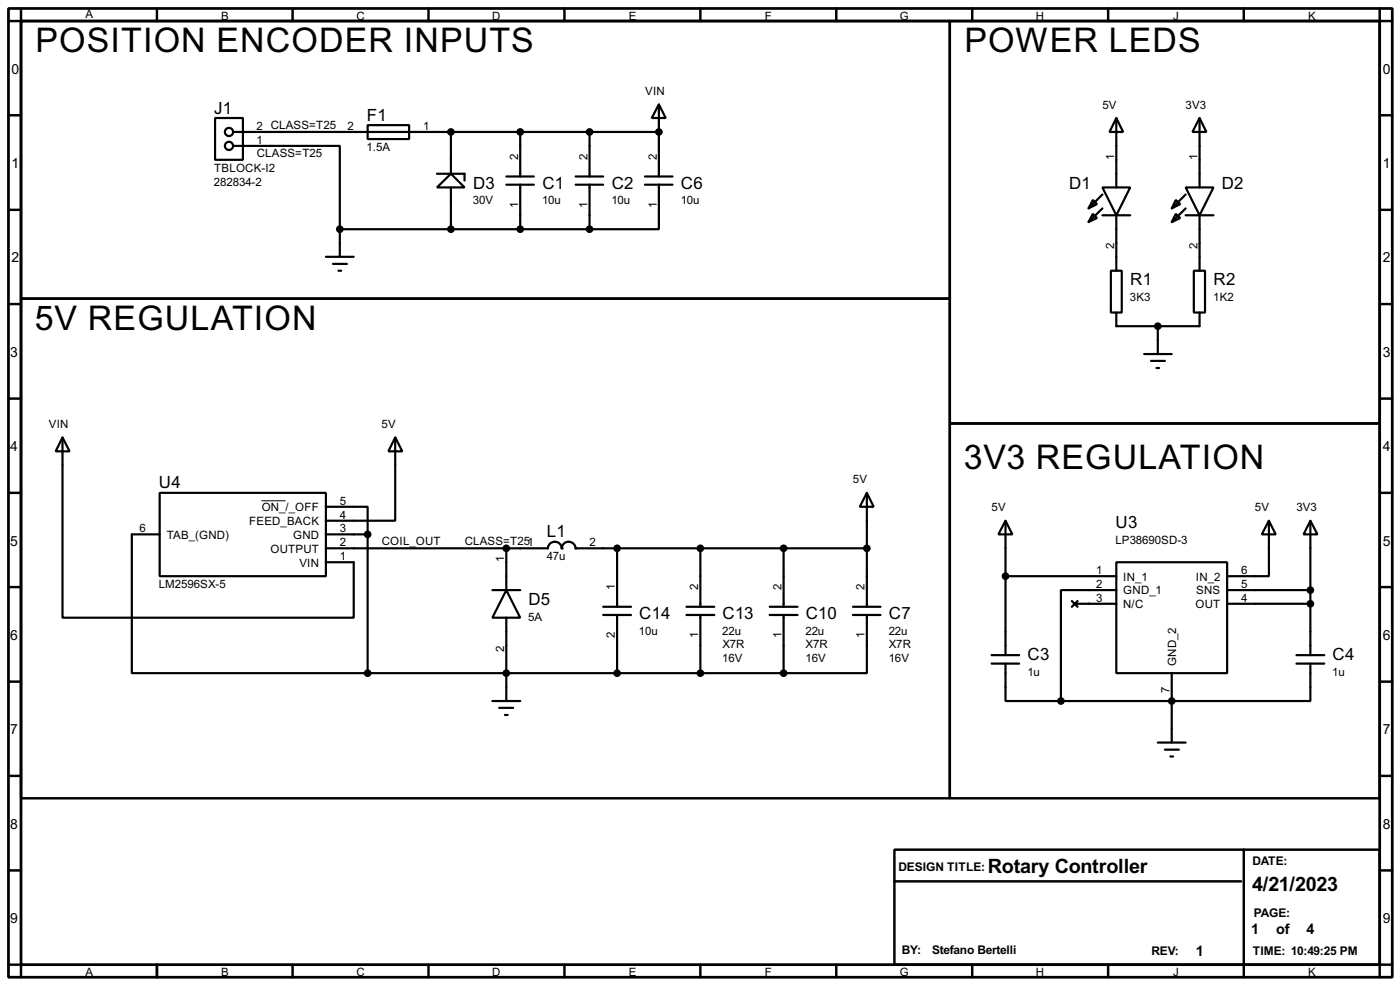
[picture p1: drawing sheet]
<svg xmlns="http://www.w3.org/2000/svg" width="256mm" height="180mm" viewBox="0 0 256 180" stroke-linecap="round" stroke-linejoin="round" font-family="sans-serif">
<path d="M1.6 1.6h253.5v177.3h-253.5zM3.9 3.9h248.9v172.7h-248.9z" fill="none" stroke="#000" stroke-width=".5"/>
<g fill="none" stroke="#000" stroke-width=".45">
<path d="M3.9 3.9h170.1v50.8h-170.1zM3.9 1.6v2.3h-2.3M28.8 1.6v2.3M53.6 1.6v2.3M78.5 1.6v2.3M103.4 1.6v2.3M128.3 1.6v2.3M153.2 1.6v2.3M174 3.9h78.8v73.6h-78.8zM178.1 1.6v2.3M203 1.6v2.3M227.9 1.6v2.3"/>
<path d="M252.8 1.6v2.3h2.3M1.6 21.1h2.3M1.6 38.4h2.3M252.8 21.1h2.3M252.8 38.4h2.3M1.6 55.7h2.3M3.9 54.7h170.1v91.4h-170.1zM252.8 55.7h2.3M1.6 73h2.3M174 77.5h78.8v68.6h-78.8zM252.8 73h2.3M1.6 90.2h2.3"/>
<path d="M252.8 90.2h2.3M1.6 107.5h2.3M252.8 107.5h2.3M1.6 124.8h2.3M252.8 124.8h2.3M1.6 142h2.3M1.6 159.3h2.3M163.9 155.5h88.9v21.1h-88.9zM227.9 155.5v23.4M252.8 142h2.3M252.8 159.3h2.3M1.6 176.6h2.3v2.3"/>
<path d="M28.8 176.6v2.3M53.6 176.6v2.3M78.5 176.6v2.3M103.4 176.6v2.3M128.3 176.6v2.3M153.2 176.6v2.3M163.9 161.3h63.5M178.1 176.6v2.3M203 176.6v2.3M255.1 176.6h-2.3v2.3"/>
</g>
<g fill="none" stroke="#000" stroke-width=".4">
<path d="M120.7 19.1l1.3 2.5h-2.6zM120.7 19.1v13.2M39.4 21.6h5.1v7.7h-5.1zM42.7 26.7h19.6v15.3M42.7 24.2h78M67.4 22.9h7.6v2.6h-7.6zM80.1 34.3l2.5-2.5 2.5 2.5zM80.1 31.8h5v1.3M82.6 24.2v7.6M82.6 34.3v7.7M92.8 33.8h5M92.8 32.3h5"/>
<path d="M95.3 24.2v8.1M95.3 33.8v8.2M105.5 33.8h5M105.5 32.3h5M108 24.2v8.1M108 33.8v8.2M118.2 33.8h5M118.2 32.3h5M120.7 33.8v8.2h-12.7M200.2 39.2l.8 .7-1.6 .8zM200.2 36.6l.8 .8-1.6 .8zM202 34.3h5.1l-2.6 5.1z"/>
<path d="M202 39.4h5.1M202 38.2l-2.6 2.5M202 35.6l-2.6 2.6M204.5 21.6l1.3 2.6h-2.5zM204.5 21.6v12.7M204.5 39.4v10.2M215.4 39.2l.8 .7-1.5 .8zM215.4 36.6l.8 .8-1.5 .8zM217.2 34.3h5.1l-2.5 5.1zM217.2 39.4h5.1M217.2 38.2l-2.5 2.5M217.2 35.6l-2.5 2.6"/>
<path d="M219.8 21.6l1.2 2.6h-2.5zM219.8 21.6v12.7M219.8 39.4v10.2M59.7 47h5.1M61 48.3h2.6M62 49.6h.5M62.3 42h45.7M62.3 42v5M203.5 49.6h2v7.6h-2zM204.5 57.2v2.5h15.3v-2.5M212.1 59.7v5.1M218.7 49.6h2.1v7.6h-2.1z"/>
<path d="M209.6 64.8h5.1M210.9 66.1h2.5M211.9 67.4h.5M11.5 80.1l1.3 2.5h-2.6zM11.5 80.1v33h53.3v-10.2h-5.1M29.3 90.2h30.4v15.3h-30.4zM29.3 97.8h-5.1v25.4h43.2M59.7 92.8h7.7v5M59.7 97.8h7.7M67.4 97.8v25.4M72.4 80.1l1.3 2.5h-2.5zM72.4 80.1v15.2h-12.7"/>
<path d="M158.8 90.2l1.3 2.6h-2.6zM158.8 90.2v20.9M184.2 95.3l1.3 2.5h-2.6zM184.2 95.3v24.6M232.5 95.3l1.2 2.5h-2.5zM232.5 95.3v10.2h-7.7M240.1 95.3l1.3 2.5h-2.6zM240.1 95.3v24.6M59.7 100.4h40.7a1.28 1.28 0 0 1 1.2-1.3 1.28 1.28 0 0 1 1.3 1.3 1.28 1.28 0 0 1 1.3-1.3 1.28 1.28 0 0 1 1.3 1.3h53.3M90.2 108h5.1M92.8 108l2.5 5.1h-5.1zM92.8 100.4v7.6"/>
<path d="M92.8 113.1v15.2M110.5 111.1h5.1M110.5 112.6h5.1M113.1 100.4v10.7M113.1 112.6v10.6M125.8 111.1h5.1M125.8 112.6h5.1M128.3 100.4v10.7M128.3 112.6v10.6M141 111.1h5.1M141 112.6h5.1M143.6 100.4v10.7"/>
<path d="M143.6 112.6v10.6M156.3 111.1h5M156.3 112.6h5M158.8 112.6v10.6h-15.2M181.7 119.9h5M184.2 105.5h20.3M196.4 110l1 1.1M196.9 110.5h7.6M197.4 110l-1 1.1M204.5 102.9h20.3v20.3h-20.3zM204.5 108h-10.1v20.3M224.8 108h15.3"/>
<path d="M224.8 110.5h15.3M237.5 119.9h5.1M67.4 123.2h76.2M90.2 128.3h5.1M91.5 129.6h2.5M92.5 130.9h.5M181.7 121.5h5M184.2 121.5v6.8h10.2M212.1 135.9h5.1M213.4 137.2h2.6M214.4 138.5h.5M214.7 123.2v12.7"/>
<path d="M237.5 121.5h5.1M240.1 121.5v6.8h-45.7"/>
<circle cx="41.9" cy="26.7" r=".75"/>
<circle cx="41.9" cy="24.2" r=".75"/>
</g>
<g fill="#000">
<circle cx="120.7" cy="24.2" r=".2"/>
<circle cx="102.9" cy="100.4" r=".2"/>
<circle cx="105.5" cy="100.4" r=".2"/>
<circle cx="199.4" cy="110.5" r=".2"/>
<circle cx="214.7" cy="128.3" r=".2"/>
</g>
<g fill="#000" stroke="#000" stroke-width=".4">
<circle cx="82.6" cy="24.2" r=".5"/>
<circle cx="95.3" cy="24.2" r=".5"/>
<circle cx="108" cy="24.2" r=".5"/>
<circle cx="120.7" cy="24.2" r=".5"/>
<circle cx="62.2" cy="42" r=".5"/>
<circle cx="82.6" cy="42" r=".5"/>
<circle cx="95.3" cy="42" r=".5"/>
<circle cx="108" cy="42" r=".5"/>
<circle cx="212.1" cy="59.7" r=".5"/>
<circle cx="67.3" cy="97.8" r=".5"/>
<circle cx="92.7" cy="100.4" r=".5"/>
<circle cx="113" cy="100.4" r=".5"/>
<circle cx="128.3" cy="100.4" r=".5"/>
<circle cx="143.5" cy="100.4" r=".5"/>
<circle cx="158.8" cy="100.4" r=".5"/>
<circle cx="184.2" cy="105.5" r=".5"/>
<circle cx="240" cy="110.5" r=".5"/>
<circle cx="240" cy="108" r=".5"/>
<circle cx="67.3" cy="123.2" r=".5"/>
<circle cx="92.7" cy="123.2" r=".5"/>
<circle cx="113" cy="123.2" r=".5"/>
<circle cx="128.3" cy="123.2" r=".5"/>
<circle cx="143.5" cy="123.2" r=".5"/>
<circle cx="194.3" cy="128.3" r=".5"/>
<circle cx="214.6" cy="128.3" r=".5"/>
</g>
<path d="M47.9 91.7h4.4" fill="none" stroke="#000" stroke-width=".18"/>
<g font-size="7">
<text x="6.5" y="9.5">POSITION ENCODER INPUTS</text>
<text x="176.7" y="9.5">POWER LEDS</text>
<text x="6.4" y="60.3">5V REGULATION</text>
<text x="176.6" y="85.7">3V3 REGULATION</text>
</g>
<g font-size="4.1">
<text x="181" y="159.9">Rotary Controller</text>
<text x="229.4" y="163.1">4/21/2023</text>
</g>
<g font-size="3.5">
<text x="39.3" y="20.8">J1</text>
<text x="67.2" y="22.1">F1</text>
<text x="86.7" y="34.5">D3</text>
<text x="99.4" y="34.5">C1</text>
<text x="112.1" y="34.5">C2</text>
<text x="124.8" y="34.5">C6</text>
<text x="195.9" y="34.5">D1</text>
<text x="223.8" y="34.5">D2</text>
<text x="207.1" y="52.2">R1</text>
<text x="222.3" y="52.2">R2</text>
<text x="29.1" y="89.4">U4</text>
<text x="100.2" y="98.4">L1</text>
<text x="204.4" y="96.7">U3</text>
<text x="96.8" y="110.7">D5</text>
<text x="117.1" y="113.2">C14</text>
<text x="132.4" y="113.2">C13</text>
<text x="147.6" y="113.2">C10</text>
<text x="162.9" y="113.2">C7</text>
<text x="188.3" y="120.9">C3</text>
<text x="244.1" y="120.9">C4</text>
</g>
<g font-size="3">
<text x="229.2" y="171">1</text>
<text x="233.8" y="171">of</text>
<text x="239.4" y="171">4</text>
<text x="219.1" y="175">1</text>
</g>
<g font-size="2.9">
<text x="2.1" y="13.5">0</text>
<text x="253.4" y="13.5">0</text>
<text x="2.1" y="30.7">1</text>
<text x="253.4" y="30.7">1</text>
<text x="2.1" y="48">2</text>
<text x="253.4" y="48">2</text>
<text x="1.9" y="65.3">3</text>
<text x="253.4" y="65.3">3</text>
<text x="1.9" y="82.5">4</text>
<text x="253.4" y="82.5">4</text>
<text x="1.9" y="99.9">5</text>
<text x="253.4" y="99.9">5</text>
<text x="1.9" y="117.1">6</text>
<text x="253.4" y="117.1">6</text>
<text x="1.9" y="134.4">7</text>
<text x="253.4" y="134.4">7</text>
<text x="1.9" y="151.7">8</text>
<text x="253.4" y="151.7">8</text>
<text x="1.9" y="168.9">9</text>
<text x="253.4" y="168.9">9</text>
</g>
<g font-size="2.5">
<text x="164.6" y="159.4">DESIGN TITLE:</text>
<text x="229.4" y="158.4">DATE:</text>
<text x="229.7" y="167.8">PAGE:</text>
<text x="165.2" y="174.6">BY:</text>
<text x="170.7" y="174.6">Stefano Bertelli</text>
<text x="210.9" y="174.8">REV:</text>
<text x="229.5" y="174.8">TIME: 10:49:25 PM</text>
</g>
<g font-size="2.4">
<text x="15.6" y="3.4">A</text>
<text x="40.5" y="3.6">B</text>
<text x="65.3" y="3.6">C</text>
<text x="90.2" y="3.6">D</text>
<text x="115.2" y="3.6">E</text>
<text x="140.1" y="3.6">F</text>
<text x="164.8" y="3.6">G</text>
<text x="189.8" y="3.6">H</text>
<text x="214.9" y="3.6">J</text>
<text x="239.6" y="3.6">K</text>
<text x="118.2" y="17.3">VIN</text>
<text x="47" y="23.8">2 CLASS=T25</text>
<text x="63.7" y="23.8">2</text>
<text x="77.5" y="23.8">1</text>
<text x="202" y="19.9">5V</text>
<text x="217.2" y="19.9">3V3</text>
<text x="47" y="26.3">1</text>
<text x="47" y="28.6">CLASS=T25</text>
<text x="67.2" y="27.7">1.5A</text>
<text x="94.9" y="29.3" transform="rotate(-90 94.9 29.3)">2</text>
<text x="107.6" y="29.2" transform="rotate(-90 107.6 29.2)">2</text>
<text x="120.3" y="29.3" transform="rotate(-90 120.3 29.3)">2</text>
<text x="204.1" y="29.3" transform="rotate(-90 204.1 29.3)">1</text>
<text x="219.4" y="29.3" transform="rotate(-90 219.4 29.3)">1</text>
<text x="39.2" y="34">282834-2</text>
<text x="39.2" y="31.4">TBLOCK-I2</text>
<text x="86.6" y="37.4">30V</text>
<text x="94.9" y="38" transform="rotate(-90 94.9 38)">1</text>
<text x="99.3" y="37.4">10u</text>
<text x="107.6" y="38" transform="rotate(-90 107.6 38)">1</text>
<text x="112" y="37.4">10u</text>
<text x="120.3" y="38" transform="rotate(-90 120.3 38)">1</text>
<text x="124.7" y="37.4">10u</text>
<text x="204.1" y="45.7" transform="rotate(-90 204.1 45.7)">2</text>
<text x="219.4" y="45.7" transform="rotate(-90 219.4 45.7)">2</text>
<text x="207" y="55.2">3K3</text>
<text x="222.3" y="55.2">1K2</text>
<text x="8.9" y="78.3">VIN</text>
<text x="69.9" y="78.3">5V</text>
<text x="156.3" y="88.5">5V</text>
<text x="47.9" y="93.6">ON_/_OFF</text>
<text x="62.3" y="94.9">4</text>
<text x="62.3" y="92.4">5</text>
<text x="181.7" y="93.6">5V</text>
<text x="229.9" y="93.6">5V</text>
<text x="237.5" y="93.6">3V3</text>
<text x="25.6" y="97.4">6</text>
<text x="30.5" y="98.6">TAB_(GND)</text>
<text x="45.6" y="96.1">FEED_BACK</text>
<text x="49.5" y="101.2">OUTPUT</text>
<text x="53.7" y="98.6">GND</text>
<text x="62.3" y="100">2</text>
<text x="62.3" y="97.4">3</text>
<text x="69.9" y="99.8">COIL_OUT</text>
<text x="85.1" y="99.8">CLASS=T251</text>
<text x="108" y="100">2</text>
<text x="204.3" y="99.6">LP38690SD-3</text>
<text x="29.1" y="107.7">LM2596SX-5</text>
<text x="54.8" y="103.7">VIN</text>
<text x="62.3" y="102.5">1</text>
<text x="92.4" y="102.9" transform="rotate(-90 92.4 102.9)">1</text>
<text x="100.2" y="102.6">47u</text>
<text x="127.9" y="108" transform="rotate(-90 127.9 108)">2</text>
<text x="143.2" y="108" transform="rotate(-90 143.2 108)">2</text>
<text x="200.8" y="105.1">1</text>
<text x="200.8" y="107.6">2</text>
<text x="205.8" y="106.3">IN_1</text>
<text x="219.1" y="106.3">IN_2</text>
<text x="227.4" y="105.1">6</text>
<text x="227.4" y="107.6">5</text>
<text x="96.8" y="113.6">5A</text>
<text x="112.7" y="108" transform="rotate(-90 112.7 108)">1</text>
<text x="158.4" y="108" transform="rotate(-90 158.4 108)">2</text>
<text x="200.8" y="110.1">3</text>
<text x="205.8" y="108.8">GND_1</text>
<text x="205.8" y="111.3">N/C</text>
<text x="219" y="111.3">OUT</text>
<text x="219.1" y="108.8">SNS</text>
<text x="227.4" y="110.1">4</text>
<text x="92.4" y="119.3" transform="rotate(-90 92.4 119.3)">2</text>
<text x="112.7" y="116.8" transform="rotate(-90 112.7 116.8)">2</text>
<text x="117.1" y="116.2">10u</text>
<text x="127.9" y="116.8" transform="rotate(-90 127.9 116.8)">1</text>
<text x="132.3" y="116.2">22u</text>
<text x="132.3" y="118.7">X7R</text>
<text x="143.2" y="116.8" transform="rotate(-90 143.2 116.8)">1</text>
<text x="147.6" y="116.2">22u</text>
<text x="147.6" y="118.7">X7R</text>
<text x="158.4" y="116.8" transform="rotate(-90 158.4 116.8)">1</text>
<text x="162.8" y="116.2">22u</text>
<text x="162.8" y="118.7">X7R</text>
<text x="132.3" y="121.2">16V</text>
<text x="147.6" y="121.2">16V</text>
<text x="162.8" y="121.2">16V</text>
<text x="188.2" y="123.8">1u</text>
<text x="215.5" y="121.9" transform="rotate(-90 215.5 121.9)">GND_2</text>
<text x="244.1" y="123.8">1u</text>
<text x="214.3" y="126.9" transform="rotate(-90 214.3 126.9)">7</text>
<text x="15.6" y="178.7">A</text>
<text x="40.5" y="178.7">B</text>
<text x="65.3" y="178.7">C</text>
<text x="90.2" y="178.7">D</text>
<text x="115.2" y="178.7">E</text>
<text x="140.1" y="178.7">F</text>
<text x="164.8" y="178.7">G</text>
<text x="189.8" y="178.7">H</text>
<text x="214.9" y="178.7">J</text>
<text x="239.6" y="178.7">K</text>
</g>
</svg>
